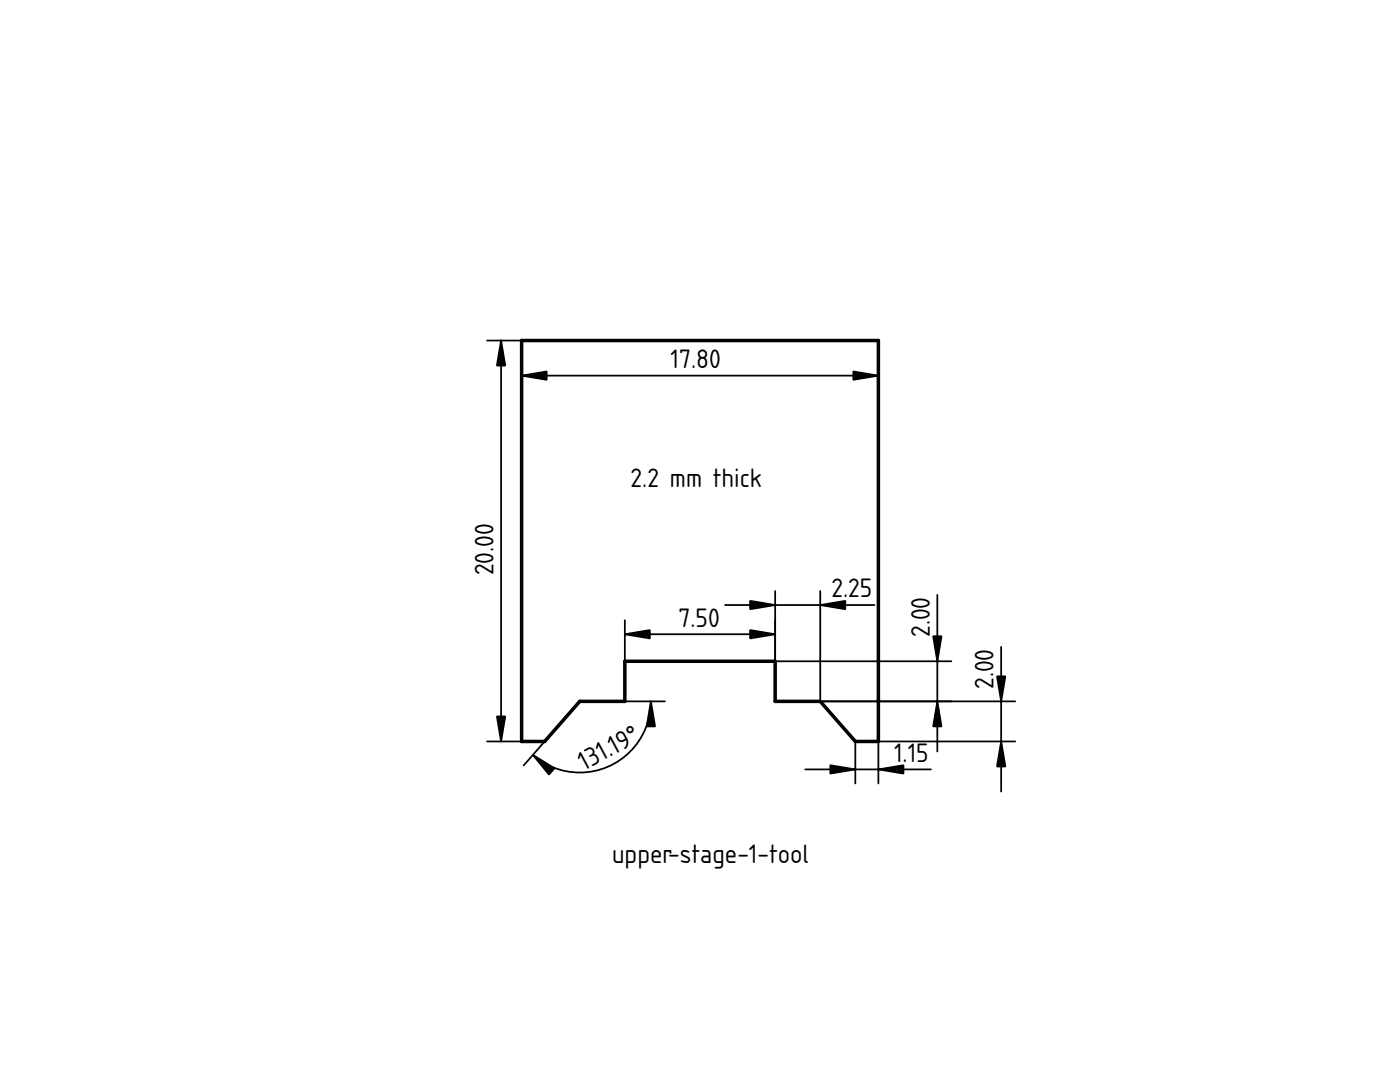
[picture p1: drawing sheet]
<svg xmlns="http://www.w3.org/2000/svg" width="279mm" height="216mm" viewBox="0 0 279 216" stroke-linecap="round" stroke-linejoin="round" font-family="sans-serif">
<path d="M139.7 107.9h.1" fill="none" stroke="#000" stroke-width=".2"/>
<path d="M104.1 67.9h71.2v80.1h-4.6l-7-8h-9v-8h-30v8h-9l-7 8h-4.6z" fill="none" stroke="#000" stroke-width=".7"/>
<g fill="none" stroke="#000" stroke-width=".35">
<path d="M97.2 67.9h6.9v9.9M100 67.9v80.1M104.1 75h71.2M175.3 67.9v9.9M154.7 117.9v22.1h47.9M163.7 117.9v22.1M187.1 118.7v31.3M124.7 126.6h30M124.7 123.8v8.2M124.7 140h8M129.9 140a14.2 14.2 0 0 1-8.3 12.9 14.2 14.2 0 0 1-15.3-2.3M144.7 120.7h29.8"/>
<path d="M154.7 132h35.2M199.8 129.1v28.9M97.2 148h6.9M108.7 148l-4.2 4.7M160.7 153.5h25.1M175.3 148v8.3M202.6 148h-31.9v8.3"/>
</g>
<g fill="#000" stroke="#000" stroke-width=".35">
<path d="M100 67.9l.8 5h-1.6zM104.1 75l5-.9v1.7zM170.3 74.1l5 .9-5 .8zM124.7 126.6l5-.9v1.7zM129.9 139.9l.8 5h-1.6zM149.7 125.7l5 .9-5 .8zM149.7 119.9l5 .8-5 .9zM163.7 120.7l5-.8v1.7zM186.2 126.9h1.7l-.8 5zM187.1 139.9l.8 5h-1.7zM199 134.9h1.6l-.8 5zM99.2 142.9h1.6l-.8 5z"/>
<path d="M106.3 150.6l4.4 2.7-1.1 1.3zM165.7 152.7l5 .8-5 .9zM175.3 153.5l5-.8v1.7zM199.8 147.9l.8 5h-1.6z"/>
</g>
<g font-size="5">
<text x="133.8" y="73.4">17.80</text>
<text x="125.9" y="97.1">2.2 mm thick</text>
<text x="98.5" y="114.8" transform="rotate(-90 98.5 114.8)">20.00</text>
<text x="166" y="119.2">2.25</text>
<text x="135.4" y="125">7.50</text>
<text x="185.5" y="127.1" transform="rotate(-90 185.5 127.1)">2.00</text>
<text x="198.3" y="137.5" transform="rotate(-90 198.3 137.5)">2.00</text>
<text x="116.6" y="153.9" transform="rotate(-28 116.6 153.9)">131.19°</text>
<text x="178.4" y="152">1.15</text>
<text x="122.2" y="172.3">upper-stage-1-tool</text>
</g>
</svg>
